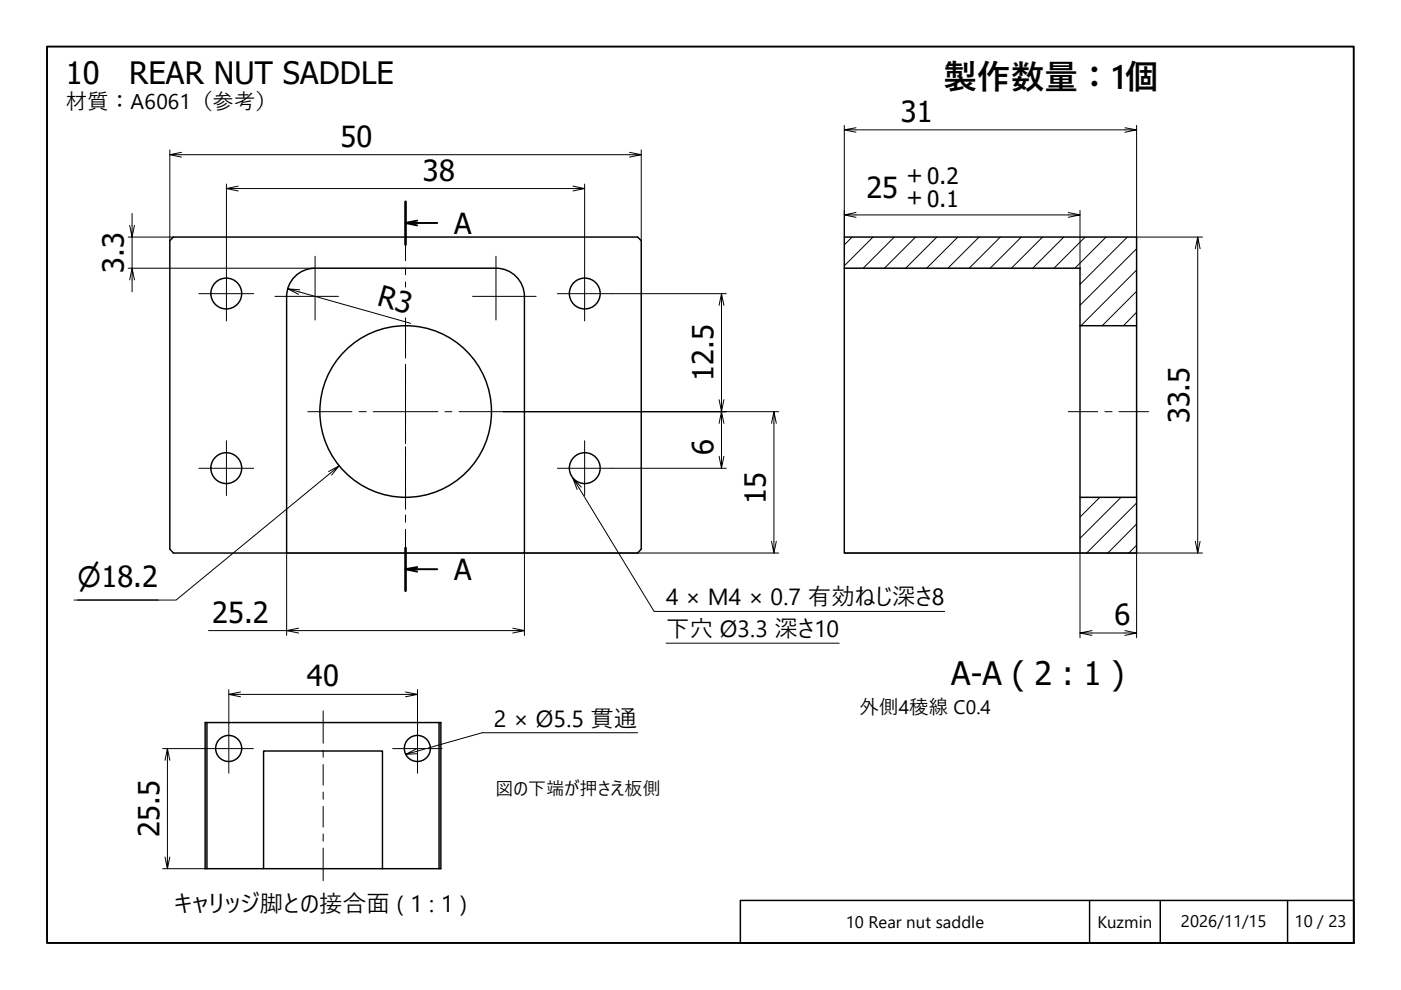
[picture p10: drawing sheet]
<svg xmlns="http://www.w3.org/2000/svg" width="297mm" height="210mm" viewBox="0 0 297 210" stroke-linecap="round" stroke-linejoin="round" font-family="sans-serif">
<!-- layer: Hatch (ISO) -->
<g fill="none" stroke="#000" stroke-width=".21">
<path d="M180.7 50.3l-1.7 1.6M185.1 50.3l-6.1 6.1M189.6 50.3l-6.6 6.6M194.1 50.3l-6.6 6.6M198.6 50.3l-6.6 6.6M203.1 50.3l-6.6 6.6M207.6 50.3l-6.6 6.6M212.1 50.3l-6.6 6.6M216.5 50.3l-6.6 6.6M221 50.3l-6.6 6.6M225.6 50.3l-6.7 6.6M230.1 50.3l-6.6 6.6"/>
<path d="M234.5 50.3l-6.6 6.6M239 50.3l-10 10M241 57.2l-11.8 11.9M241 52.7l-12 12M241 66.2l-2.8 2.9M241 61.8l-7.3 7.3M233.2 105.4l-4.2 4.2M237.7 105.4l-8.7 8.7M241 115.6l-1.7 1.7M241 111.1l-6.1 6.2M241 106.7l-10.6 10.6"/>
</g>
<!-- layer: Visible (ISO) -->
<g fill="none" stroke="#000" stroke-width=".31">
<path d="M105.2 56.9h-38.4a6 6 0 0 0-6 6M105.2 56.9a6 6 0 0 1 6 6M179 50.3h62v18.8h-12v-12.2h-50zM179 56.9v60.4h50M60.8 62.8v54.5M111.2 62.8v54.5h-50.4M229 69.1v36.3M241 69.1v36.3M60.8 117.3h-24l-.8-.9v-65.4l.8-.7h98.4l.8 .7v65.4l-.8 .9h-24M229 105.4h12v11.9h-12zM43.5 153.2h.4v31h-.4zM43.9 153.2h49.2v31h-12"/>
<path d="M55.9 159.2h25.2v25h-25.2zM93.1 153.2h.4v31h-.4M43.9 184.2h12"/>
<circle cx="48" cy="62.2" r="3.3"/>
<circle cx="124" cy="62.2" r="3.3"/>
<circle cx="48" cy="99.3" r="3.3"/>
<circle cx="86" cy="87.3" r="18.2"/>
<circle cx="124" cy="99.3" r="3.3"/>
<circle cx="48.5" cy="158.7" r="2.76"/>
<circle cx="88.5" cy="158.7" r="2.76"/>
</g>
<!-- layer: Section Line (ISO) -->
<path d="M86 42.8v9.1M86 116.2v9.1" fill="none" stroke="#000" stroke-width=".55"/>
<path d="M86 47.3l2.5 .5M88.5 46.8l-2.5 .5h6.7M86 120.7l2.5 .5M88.5 120.2l-2.5 .5h6.7" fill="none" stroke="#000" stroke-width=".41"/>
<!-- layer: Border (ISO) -->
<path d="M10 9.9h277v190h-277z" fill="none" stroke="#000" stroke-width=".41"/>
<!-- layer: Title (ISO) -->
<path d="M157 190.9h130v9h-130zM231 190.9v9M246 190.9v9M273 190.9v9" fill="none" stroke="#000" stroke-width=".31"/>
<!-- layer: Dimension (ISO) -->
<g fill="none" stroke="#000" stroke-width=".21">
<path d="M36 32.8l2.5 .5M36 31.8v19.2M38.5 32.3l-2.5 .5h100l-2.5 .5M48 40l2.5 .5M48 39v17.5M50.5 39.5l-2.5 .5h76l-2.5 .5M121.5 39.5l2.5 .5M124 39v17.5M133.5 32.3l2.5 .5M136 31.8v19.2M179 27.5l2.5 .5M179 26.6v23.7"/>
<path d="M181.5 27.1l-2.5 .4h62l-2.5 .5M238.5 27.1l2.5 .4M241 26.6v23.7h14M27.2 50.3h9.6M27.2 56.9h20.7M28 45.2v5.1l-.5-2.5M28.5 59.3l-.5-2.4v5M28.5 47.8l-.5 2.5v6.6l-.5 2.4M48.1 56.9h18.6M179 45.6l2.5 .5M181.5 45.1l-2.5 .5h50l-2.5 .5M226.5 45.1l2.5 .5"/>
<path d="M229 44.6v12.3M253.9 50.3l-.5 2.4M254.4 52.7l-.5-2.4v67l-.5-2.5M61 61.2l2.3 1.2M63.6 61.4l-2.6-.2 26.1 7.4M129.8 62.3h24.2M153 62.3l-.5 2.4M153.5 64.7l-.5-2.4v25l-.5-2.6M71.9 98.8l-2.2 1.2M106.7 87.3h58.4M129.8 99.3h24.2M153.5 89.8l-.5-2.5v12l-.5-2.6"/>
<path d="M153.5 84.7l-1 5.1M153.5 96.7l-.5 2.6M164.1 87.3l-.5 2.5M164.6 89.8l-.5-2.5v30l-.5-2.5M70.3 100.7l1.6-1.9-34.6 28.4h-21.6M85.9 117.3h-25.1v17.4M86.1 117.3h79M111.2 117.3v17.4M164.6 114.8l-.5 2.5M179 117.3h76M229 117.3v17.9M241 117.3v17.9"/>
<path d="M254.4 114.8l-.5 2.5M16.4 127.2h17.1M44.2 133.7h16.6l2.5 .5M63.3 133.2l-2.5 .5h50.4l-2.5 .5M108.7 133.2l2.5 .5M229 134.2l2.5 .5M231.5 133.7l-2.5 .5h12l-2.5 .5M238.5 133.7l2.5 .5M34.5 158.7h8.7M35.5 158.7l-.5 2.5M48.5 147.2l2.5 .5M48.5 146.2v7.3"/>
<path d="M51 146.7l-2.5 .5h40l-2.5 .5M86 146.7l2.5 .5M88.5 146.2v7.3M36 161.2l-.5-2.5v25.5l-.5-2.5M34.5 184.2h9M36 181.7l-.5 2.5"/>
</g>
<!-- layer: Center Mark (ISO) -->
<g fill="none" stroke="#000" stroke-width=".21">
<path d="M48 56.5v11.5M66.8 54.3v13.6M105.2 54.3v13.6M124 56.5v11.5M42.2 62.3h11.6M58.3 62.8h13.5M86 67.4v8.5M86 77.4v1.5M100.2 62.8h13.5M118.2 62.3h11.6M42.2 99.3h11.6M48 93.4v11.7"/>
<path d="M65.3 87.3h9.3M76.1 87.3h1.6M79.1 87.3h13.7M86 80.4v13.7M86 95.6v1.5M86 98.6v9.4M94.4 87.3h1.4M97.3 87.3h9.4M118.2 99.3h11.6M124 93.4v11.7M43.2 158.7h10.5M48.5 153.5v10.4"/>
<path d="M83.2 158.7h10.5M88.5 153.5v10.4"/>
</g>
<!-- layer: Centerline (ISO) -->
<g fill="none" stroke="#000" stroke-width=".21">
<path d="M86 48.5v6.8M86 56.8v1.5M86 59.8v1.1M86 68.6v4.1M86 74.3v1.5M86 77.3v4.2M86 83v1.5M86 86v4.3M86 91.7v1.6M86 94.7v4.3M226.5 87.3h6.2M234.3 87.3h1.5"/>
<path d="M237.2 87.3h6.3M86 100.5v1.5M86 103.5v4.2M86 109.2v1.5M86 112.2v6.8M68.5 150.7v6.9M68.5 159.1v1.5M68.5 162.1v4.4M68.5 167.9v1.6M68.5 171v4.4M68.5 176.8v1.5M68.5 179.8v6.9"/>
</g>
<!-- layer: Symbol (ISO) -->
<path d="M121.5 101.4l.9 2.4M123.3 103.3l-1.8-1.9 17.2 28.2h61.6M141.2 136.4h36.7M88.3 158.8l-2.3 1.1 2.4-.6M88.4 159.8l-2.4 .1M90.1 158.8l-1.5 .4M135.2 155.4h-33l-11.4 3.2" fill="none" stroke="#000" stroke-width=".21"/>
<text font-size="7.1" x="200" y="18.9">製作数量：1個</text>
<text font-size="6.9" x="201.7" y="145.1">A-A ( 2 : 1 )</text>
<g font-size="6.5">
<text x="14" y="17.8">10</text>
<text x="27.4" y="17.8">REAR NUT SADDLE</text>
</g>
<g font-size="6.2">
<text x="191" y="25.9">31</text>
<text x="72.2" y="31.1">50</text>
<text x="89.7" y="38.3">38</text>
<text x="183.7" y="42.1">25</text>
<text x="96.3" y="49.6">A</text>
<text x="26.3" y="57.9" transform="rotate(-90 26.3 57.9)">3.3</text>
<text x="79.8" y="64.7" transform="rotate(16 79.8 64.7)">R3</text>
<text x="151.3" y="80.7" transform="rotate(-90 151.3 80.7)">12.5</text>
<text x="252.2" y="89.8" transform="rotate(-90 252.2 89.8)">33.5</text>
<text x="151.3" y="96.4" transform="rotate(-90 151.3 96.4)">6</text>
<text x="162.4" y="106.8" transform="rotate(-90 162.4 106.8)">15</text>
<text x="96.3" y="123">A</text>
<text x="45" y="132">25.2</text>
<text x="236.3" y="132.5">6</text>
<text x="65.1" y="145.5">40</text>
<text x="33.8" y="177.5" transform="rotate(-90 33.8 177.5)">25.5</text>
</g>
<text font-size="5.8" x="16.4" y="124.4">⌀18.2</text>
<g font-size="5">
<text x="141.2" y="128.4">4 × M4 × 0.7 有効ねじ深さ8</text>
<text x="141.2" y="135.1">下穴 Ø3.3 深さ10</text>
<text x="104.7" y="154.1">2 × Ø5.5 貫通</text>
<text x="37" y="193.5">キャリッジ脚との接合面 ( 1 : 1 )</text>
</g>
<g font-size="4.8">
<text x="192.2" y="38.8">+ 0.2</text>
<text x="192.2" y="43.5">+ 0.1</text>
</g>
<text font-size="4.5" x="14" y="23.1">材質：A6061（参考）</text>
<text font-size="4.1" x="182.2" y="151.4">外側4稜線 C0.4</text>
<text font-size="3.8" x="105" y="168.6">図の下端が押さえ板側</text>
<g font-size="3.6">
<text x="179.3" y="196.7">10 Rear nut saddle</text>
<text x="232.7" y="196.7">Kuzmin</text>
<text x="250.4" y="196.5">2026/11/15</text>
<text x="274.4" y="196.5">10 / 23</text>
</g>
</svg>
